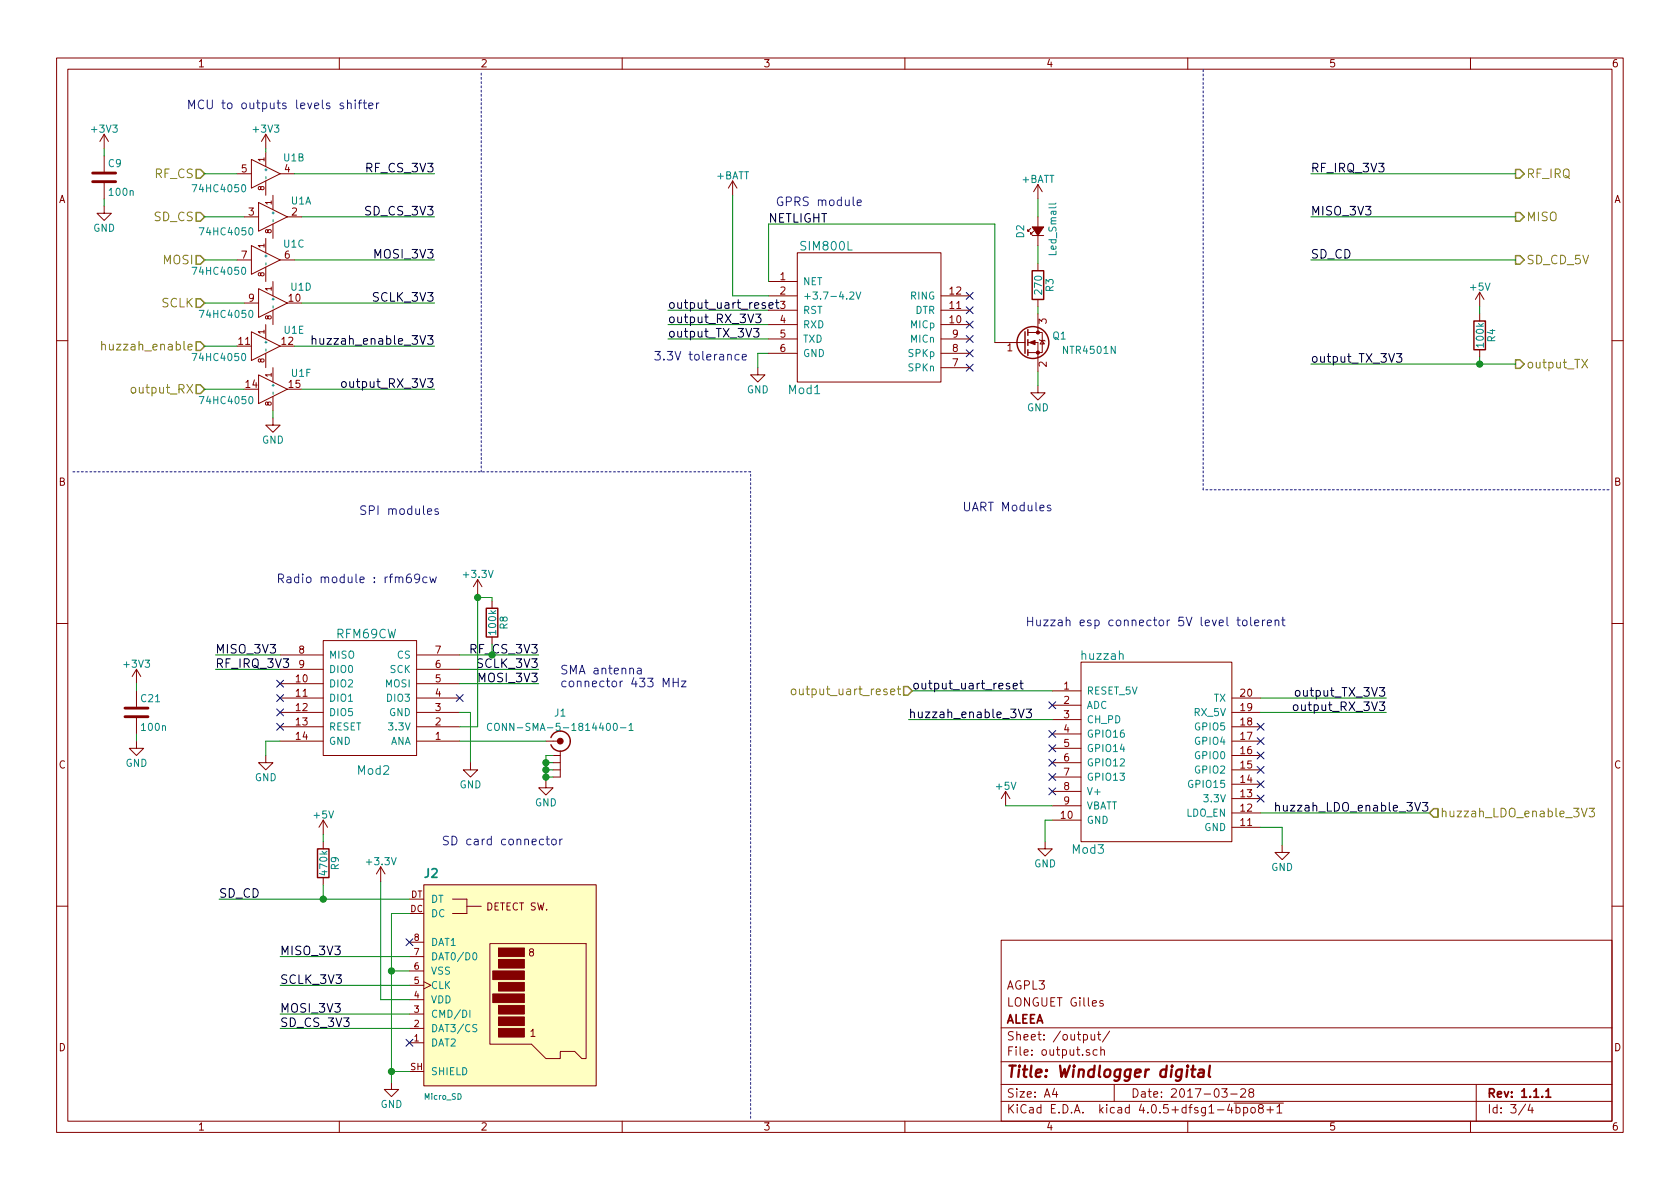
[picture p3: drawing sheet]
EESchema Schematic File Version 2
LIBS:digital
LIBS:ftdi
LIBS:power
LIBS:device
LIBS:transistors
LIBS:conn
LIBS:linear
LIBS:regul
LIBS:74xx
LIBS:cmos4000
LIBS:adc-dac
LIBS:memory
LIBS:xilinx
LIBS:microcontrollers
LIBS:dsp
LIBS:microchip
LIBS:analog_switches
LIBS:motorola
LIBS:texas
LIBS:intel
LIBS:audio
LIBS:interface
LIBS:digital-audio
LIBS:philips
LIBS:display
LIBS:cypress
LIBS:siliconi
LIBS:opto
LIBS:atmel
LIBS:contrib
LIBS:valves
LIBS:Hope_RFM
LIBS:Oscillators
LIBS:dc-dc
LIBS:lm2672
LIBS:digital-cache
EELAYER 25 0
EELAYER END
$Descr A4 11693 8268
encoding utf-8
Sheet 3 4
Title "Windlogger digital"
Date "2017-03-28"
Rev "1.1.1"
Comp "ALEEA"
Comment1 "LONGUET Gilles"
Comment2 "AGPL3"
Comment3 ""
Comment4 ""
$EndDescr
Text Notes 1925 4050 0    60   ~ 0
Radio module : rfm69cw
$Comp
L RFM69CW Mod2
U 1 1
P 2600 4950
F 0 "Mod2" H 2600 4550 60  0000 C CNN
F 1 "RFM69CW" H 2550 5500 60  0000 C CNN
F 2 "Hope_RFM:RFM69CW" H 2600 4950 60  0001 C CNN
F 3 "" H 2600 4950 60  0000 C CNN
	1    2600 4950
	1    0    0    -1  
$EndComp
Wire Wire Line
	1500 4550 1950 4550
Wire Wire Line
	1500 4650 1950 4650
$Comp
L GND #PWR018
U 1 1
P 1850 5250
F 0 "#PWR018" H 1850 5000 50  0001 C CNN
F 1 "GND" H 1850 5100 50  0000 C CNN
F 2 "" H 1850 5250 50  0000 C CNN
F 3 "" H 1850 5250 50  0000 C CNN
	1    1850 5250
	1    0    0    -1  
$EndComp
Wire Wire Line
	1850 5250 1850 5150
Wire Wire Line
	1850 5150 1950 5150
Text Label 1500 4550 0    60   ~ 0
MISO_3V3
Text Label 1500 4650 0    60   ~ 0
RF_IRQ_3V3
Wire Wire Line
	3200 4550 3750 4550
Wire Wire Line
	3750 4650 3200 4650
Wire Wire Line
	3750 4750 3200 4750
Text Label 3750 4550 2    60   ~ 0
RF_CS_3V3
Text Label 3750 4650 2    60   ~ 0
SCLK_3V3
Text Label 3750 4750 2    60   ~ 0
MOSI_3V3
NoConn ~ 1950 4750
NoConn ~ 1950 4850
NoConn ~ 1950 4950
NoConn ~ 1950 5050
NoConn ~ 3200 4850
Wire Wire Line
	3200 4950 3275 4950
Wire Wire Line
	3275 4950 3275 5300
$Comp
L GND #PWR019
U 1 1
P 3275 5300
F 0 "#PWR019" H 3275 5050 50  0001 C CNN
F 1 "GND" H 3275 5150 50  0000 C CNN
F 2 "" H 3275 5300 50  0000 C CNN
F 3 "" H 3275 5300 50  0000 C CNN
	1    3275 5300
	1    0    0    -1  
$EndComp
Wire Wire Line
	3325 5050 3200 5050
Wire Wire Line
	3325 4125 3325 5050
Text Notes 8950 4350 2    60   ~ 0
Huzzah esp connector 5V level tolerent
Text Notes 5400 1425 0    60   ~ 0
GPRS module
NoConn ~ 6750 2050
NoConn ~ 6750 2150
NoConn ~ 6750 2250
NoConn ~ 6750 2350
NoConn ~ 6750 2450
NoConn ~ 6750 2550
$Comp
L GND #PWR020
U 1 1
P 5275 2550
F 0 "#PWR020" H 5275 2300 50  0001 C CNN
F 1 "GND" H 5275 2400 50  0000 C CNN
F 2 "" H 5275 2550 50  0000 C CNN
F 3 "" H 5275 2550 50  0000 C CNN
	1    5275 2550
	1    0    0    -1  
$EndComp
Wire Wire Line
	5275 2550 5275 2450
Wire Wire Line
	5275 2450 5350 2450
Wire Wire Line
	5350 2350 4650 2350
Wire Wire Line
	5350 2250 4650 2250
Wire Wire Line
	5350 2150 4650 2150
$Comp
L SIM800L Mod1
U 1 1
P 6050 2200
F 0 "Mod1" H 5600 1700 60  0000 C CNN
F 1 "SIM800L" H 5750 2700 60  0000 C CNN
F 2 "digital:GPRS-SIM80L-smaller" H 6050 2200 60  0001 C CNN
F 3 "" H 6050 2200 60  0000 C CNN
	1    6050 2200
	1    0    0    -1  
$EndComp
Text Notes 3075 5875 0    60   ~ 0
SD card connector
Text Notes 4550 2500 0    60   ~ 0
3.3V tolerance
$Comp
L R R8
U 1 1
P 3425 4325
F 0 "R8" V 3505 4325 50  0000 C CNN
F 1 "100k" V 3425 4325 50  0000 C CNN
F 2 "Resistors_ThroughHole:Resistor_Horizontal_RM10mm" V 3355 4325 50  0001 C CNN
F 3 "" H 3425 4325 50  0000 C CNN
	1    3425 4325
	1    0    0    -1  
$EndComp
Wire Wire Line
	3425 4475 3425 4550
Connection ~ 3425 4550
Wire Wire Line
	3425 4175 3425 4150
Wire Wire Line
	3425 4150 3325 4150
Connection ~ 3325 4150
Text Notes 3900 4775 0    60   ~ 0
SMA antenna \nconnector 433 MHz
$Comp
L GND #PWR021
U 1 1
P 3800 5425
F 0 "#PWR021" H 3800 5175 50  0001 C CNN
F 1 "GND" H 3800 5275 50  0000 C CNN
F 2 "" H 3800 5425 50  0000 C CNN
F 3 "" H 3800 5425 50  0000 C CNN
	1    3800 5425
	1    0    0    -1  
$EndComp
$Comp
L R R3
U 1 1
P 7225 1975
F 0 "R3" V 7305 1975 50  0000 C CNN
F 1 "270" V 7225 1975 50  0000 C CNN
F 2 "Resistors_ThroughHole:Resistor_Horizontal_RM10mm" V 7155 1975 50  0001 C CNN
F 3 "" H 7225 1975 50  0000 C CNN
	1    7225 1975
	1    0    0    -1  
$EndComp
$Comp
L GND #PWR022
U 1 1
P 7225 2675
F 0 "#PWR022" H 7225 2425 50  0001 C CNN
F 1 "GND" H 7225 2525 50  0000 C CNN
F 2 "" H 7225 2675 50  0000 C CNN
F 3 "" H 7225 2675 50  0000 C CNN
	1    7225 2675
	1    0    0    -1  
$EndComp
Wire Wire Line
	7225 1375 7225 1500
Wire Wire Line
	7225 1700 7225 1825
Wire Wire Line
	7225 2125 7225 2175
Wire Wire Line
	7225 2575 7225 2675
Wire Wire Line
	6925 1550 6925 2375
Wire Wire Line
	6925 1550 5350 1550
Wire Wire Line
	5350 1550 5350 1950
Text Label 5350 1550 0    60   ~ 0
NETLIGHT
$Comp
L +BATT #PWR023
U 1 1
P 5100 1350
F 0 "#PWR023" H 5100 1200 50  0001 C CNN
F 1 "+BATT" H 5100 1490 50  0000 C CNN
F 2 "" H 5100 1350 50  0000 C CNN
F 3 "" H 5100 1350 50  0000 C CNN
	1    5100 1350
	1    0    0    -1  
$EndComp
$Comp
L huzzah Mod3
U 1 1
P 8075 5200
F 0 "Mod3" H 7575 4500 60  0000 C CNN
F 1 "huzzah" H 7675 5850 60  0000 C CNN
F 2 "digital:adafruit-huzzah" H 8075 5200 60  0001 C CNN
F 3 "" H 8075 5200 60  0000 C CNN
	1    8075 5200
	1    0    0    -1  
$EndComp
$Comp
L +5V #PWR024
U 1 1
P 7000 5600
F 0 "#PWR024" H 7000 5450 50  0001 C CNN
F 1 "+5V" H 7000 5740 50  0000 C CNN
F 2 "" H 7000 5600 50  0000 C CNN
F 3 "" H 7000 5600 50  0000 C CNN
	1    7000 5600
	1    0    0    -1  
$EndComp
Wire Wire Line
	7325 5600 7000 5600
$Comp
L GND #PWR025
U 1 1
P 7275 5850
F 0 "#PWR025" H 7275 5600 50  0001 C CNN
F 1 "GND" H 7275 5700 50  0000 C CNN
F 2 "" H 7275 5850 50  0000 C CNN
F 3 "" H 7275 5850 50  0000 C CNN
	1    7275 5850
	1    0    0    -1  
$EndComp
$Comp
L GND #PWR026
U 1 1
P 8925 5875
F 0 "#PWR026" H 8925 5625 50  0001 C CNN
F 1 "GND" H 8925 5725 50  0000 C CNN
F 2 "" H 8925 5875 50  0000 C CNN
F 3 "" H 8925 5875 50  0000 C CNN
	1    8925 5875
	1    0    0    -1  
$EndComp
Wire Wire Line
	8925 5875 8925 5750
Wire Wire Line
	8925 5750 8775 5750
Wire Wire Line
	7325 5700 7275 5700
Wire Wire Line
	7275 5700 7275 5850
Wire Wire Line
	9650 4850 8775 4850
Wire Wire Line
	9650 4950 8775 4950
Wire Wire Line
	6350 4800 7325 4800
Text Label 6350 4800 0    60   ~ 0
output_uart_reset
Wire Wire Line
	6325 5000 7325 5000
Text Label 6325 5000 0    60   ~ 0
huzzah_enable_3V3
Text Label 9950 5650 2    60   ~ 0
huzzah_LDO_enable_3V3
Wire Wire Line
	8775 5650 9950 5650
NoConn ~ 7325 5500
NoConn ~ 8775 5050
NoConn ~ 8775 5150
NoConn ~ 8775 5250
NoConn ~ 8775 5350
NoConn ~ 8775 5550
NoConn ~ 8775 5450
NoConn ~ 7325 5400
NoConn ~ 7325 5300
NoConn ~ 7325 5200
NoConn ~ 7325 5100
NoConn ~ 7325 4900
$Comp
L Micro_SD J2
U 1 1
P 3550 6900
F 0 "J2" H 2950 7700 60  0000 L BNB
F 1 "Micro_SD" H 2950 6200 40  0000 L TNN
F 2 "digital:HIROSE-MICROSD-DM3AT-SF" H 2950 6000 40  0001 L CNN
F 3 "" V 3510 6840 60  0001 C CNN
F 4 "-" H 2950 7800 40  0001 L BNN "Part"
F 5 "Connector" H 2950 7900 40  0001 L BNN "Family"
	1    3550 6900
	1    0    0    -1  
$EndComp
Wire Wire Line
	1525 6250 2850 6250
$Comp
L R R9
U 1 1
P 2250 6000
F 0 "R9" V 2330 6000 50  0000 C CNN
F 1 "470k" V 2250 6000 50  0000 C CNN
F 2 "Resistors_ThroughHole:Resistor_Horizontal_RM10mm" V 2180 6000 50  0001 C CNN
F 3 "" H 2250 6000 50  0000 C CNN
	1    2250 6000
	1    0    0    -1  
$EndComp
$Comp
L +5V #PWR027
U 1 1
P 2250 5800
F 0 "#PWR027" H 2250 5650 50  0001 C CNN
F 1 "+5V" H 2250 5940 50  0000 C CNN
F 2 "" H 2250 5800 50  0000 C CNN
F 3 "" H 2250 5800 50  0000 C CNN
	1    2250 5800
	1    0    0    -1  
$EndComp
Wire Wire Line
	2850 6650 1950 6650
Text Label 1950 6650 0    60   ~ 0
MISO_3V3
Text Label 1950 7050 0    60   ~ 0
MOSI_3V3
Wire Wire Line
	2850 7050 1950 7050
Wire Wire Line
	2850 6850 1950 6850
Text Label 1950 6850 0    60   ~ 0
SCLK_3V3
Text Label 1950 7150 0    60   ~ 0
SD_CS_3V3
Wire Wire Line
	2850 7150 1950 7150
$Comp
L GND #PWR028
U 1 1
P 2725 7525
F 0 "#PWR028" H 2725 7275 50  0001 C CNN
F 1 "GND" H 2725 7375 50  0000 C CNN
F 2 "" H 2725 7525 50  0000 C CNN
F 3 "" H 2725 7525 50  0000 C CNN
	1    2725 7525
	1    0    0    -1  
$EndComp
Wire Wire Line
	2725 7450 2850 7450
Wire Wire Line
	2725 6350 2725 7525
NoConn ~ 2850 6550
NoConn ~ 2850 7250
Wire Wire Line
	2725 6350 2850 6350
Connection ~ 2725 7450
Wire Wire Line
	2650 6125 2650 6950
Wire Wire Line
	2650 6950 2850 6950
Wire Wire Line
	2725 6750 2850 6750
Connection ~ 2725 6750
Wire Wire Line
	2250 6250 2250 6150
Connection ~ 2250 6250
Wire Wire Line
	2250 5850 2250 5800
Wire Wire Line
	5350 2050 5100 2050
Wire Wire Line
	5100 2050 5100 1350
Text HLabel 9950 5650 2    60   Input ~ 0
huzzah_LDO_enable_3V3
Text HLabel 1425 2700 0    60   Input ~ 0
output_RX
Text HLabel 10550 2525 2    60   Output ~ 0
output_TX
Text HLabel 6350 4800 0    60   Input ~ 0
output_uart_reset
Text HLabel 1425 2400 0    60   Input ~ 0
huzzah_enable
Text HLabel 10550 1800 2    60   Output ~ 0
SD_CD_5V
Text HLabel 10550 1500 2    60   Output ~ 0
MISO
Text HLabel 1425 2100 0    60   Input ~ 0
SCLK
Text HLabel 1425 1800 0    60   Input ~ 0
MOSI
Text HLabel 1425 1500 0    60   Input ~ 0
SD_CS
Text HLabel 10550 1200 2    60   Output ~ 0
RF_IRQ
Text HLabel 1425 1200 0    60   Input ~ 0
RF_CS
$Comp
L CONN-SMA-5-1814400-1 J1
U 1 1
P 3900 5150
F 0 "J1" H 3900 5350 50  0000 C CNN
F 1 "CONN-SMA-5-1814400-1" H 3900 5250 50  0000 C CNN
F 2 "digital:conn-SMA_TE-5-1814400-1" H 3900 5150 50  0001 C CNN
F 3 "" H 3900 5150 50  0000 C CNN
	1    3900 5150
	-1   0    0    -1  
$EndComp
Wire Wire Line
	3200 5150 3800 5150
Wire Wire Line
	3800 5250 3800 5425
Wire Wire Line
	3800 5250 3850 5250
Wire Wire Line
	3850 5300 3800 5300
Connection ~ 3800 5300
Wire Wire Line
	3800 5350 3850 5350
Connection ~ 3800 5350
Wire Wire Line
	3850 5400 3800 5400
Connection ~ 3800 5400
$Comp
L Q_NMOS_GSD Q1
U 1 1
P 7125 2375
F 0 "Q1" H 7425 2425 50  0000 R CNN
F 1 "NTR4501N" H 7775 2325 50  0000 R CNN
F 2 "TO_SOT_Packages_SMD:SOT-23_Handsoldering" H 7325 2475 50  0001 C CNN
F 3 "" H 7125 2375 50  0000 C CNN
	1    7125 2375
	1    0    0    -1  
$EndComp
$Comp
L +3.3V #PWR029
U 1 1
P 3325 4125
F 0 "#PWR029" H 3325 3975 50  0001 C CNN
F 1 "+3.3V" H 3325 4265 50  0000 C CNN
F 2 "" H 3325 4125 50  0000 C CNN
F 3 "" H 3325 4125 50  0000 C CNN
	1    3325 4125
	1    0    0    -1  
$EndComp
$Comp
L +3.3V #PWR030
U 1 1
P 2650 6125
F 0 "#PWR030" H 2650 5975 50  0001 C CNN
F 1 "+3.3V" H 2650 6265 50  0000 C CNN
F 2 "" H 2650 6125 50  0000 C CNN
F 3 "" H 2650 6125 50  0000 C CNN
	1    2650 6125
	1    0    0    -1  
$EndComp
$Comp
L Led_Small D2
U 1 1
P 7225 1600
F 0 "D2" H 7175 1725 50  0000 L CNN
F 1 "Led_Small" H 7050 1500 50  0000 L CNN
F 2 "LEDs:LED-3MM" V 7225 1600 50  0001 C CNN
F 3 "" V 7225 1600 50  0000 C CNN
	1    7225 1600
	0    -1   -1   0   
$EndComp
Text Label 4650 2350 0    60   ~ 0
output_TX_3V3
Text Label 4650 2150 0    60   ~ 0
output_uart_reset
$Comp
L 74HC4050 U1
U 2 1
P 1850 1200
F 0 "U1" H 2045 1315 50  0000 C CNN
F 1 "74HC4050" H 1525 1100 50  0000 C CNN
F 2 "Housings_SOIC:SOIC-16_3.9x9.9mm_Pitch1.27mm" H 1850 1200 60  0001 C CNN
F 3 "" H 1850 1200 60  0000 C CNN
	2    1850 1200
	1    0    0    -1  
$EndComp
Wire Wire Line
	1425 1200 1650 1200
Wire Wire Line
	2050 1200 3025 1200
Text Label 3025 1200 2    60   ~ 0
RF_CS_3V3
Wire Wire Line
	1700 1500 1425 1500
Wire Wire Line
	2100 1500 3025 1500
Text Label 3025 1500 2    60   ~ 0
SD_CS_3V3
$Comp
L 74HC4050 U1
U 4 1
P 1900 2100
F 0 "U1" H 2095 2215 50  0000 C CNN
F 1 "74HC4050" H 1575 2025 50  0000 C CNN
F 2 "Housings_SOIC:SOIC-16_3.9x9.9mm_Pitch1.27mm" H 1900 2100 60  0001 C CNN
F 3 "" H 1900 2100 60  0000 C CNN
	4    1900 2100
	1    0    0    -1  
$EndComp
Wire Wire Line
	1650 1800 1425 1800
Wire Wire Line
	1700 2100 1425 2100
Wire Wire Line
	2050 1800 3025 1800
Wire Wire Line
	3025 2100 2100 2100
Text Label 9125 1500 0    60   ~ 0
MISO_3V3
Text Label 3025 2100 2    60   ~ 0
SCLK_3V3
$Comp
L 74HC4050 U1
U 5 1
P 1850 2400
F 0 "U1" H 2045 2515 50  0000 C CNN
F 1 "74HC4050" H 1525 2325 50  0000 C CNN
F 2 "Housings_SOIC:SOIC-16_3.9x9.9mm_Pitch1.27mm" H 1850 2400 60  0001 C CNN
F 3 "" H 1850 2400 60  0000 C CNN
	5    1850 2400
	1    0    0    -1  
$EndComp
$Comp
L 74HC4050 U1
U 6 1
P 1900 2700
F 0 "U1" H 2095 2815 50  0000 C CNN
F 1 "74HC4050" H 1575 2625 50  0000 C CNN
F 2 "Housings_SOIC:SOIC-16_3.9x9.9mm_Pitch1.27mm" H 1900 2700 60  0001 C CNN
F 3 "" H 1900 2700 60  0000 C CNN
	6    1900 2700
	1    0    0    -1  
$EndComp
Wire Wire Line
	1425 2400 1650 2400
Wire Wire Line
	1425 2700 1700 2700
Wire Wire Line
	2050 2400 3025 2400
Wire Wire Line
	3025 2700 2100 2700
Text Label 3025 2400 2    60   ~ 0
huzzah_enable_3V3
Text Label 3025 2700 2    60   ~ 0
output_RX_3V3
Text Label 9650 4950 2    60   ~ 0
output_RX_3V3
Text Label 4650 2250 0    60   ~ 0
output_RX_3V3
$Comp
L +3V3 #PWR031
U 1 1
P 1850 1025
F 0 "#PWR031" H 1850 875 50  0001 C CNN
F 1 "+3V3" H 1850 1165 50  0000 C CNN
F 2 "" H 1850 1025 50  0000 C CNN
F 3 "" H 1850 1025 50  0000 C CNN
	1    1850 1025
	1    0    0    -1  
$EndComp
$Comp
L GND #PWR032
U 1 1
P 1900 2900
F 0 "#PWR032" H 1900 2650 50  0001 C CNN
F 1 "GND" H 1900 2750 50  0000 C CNN
F 2 "" H 1900 2900 50  0000 C CNN
F 3 "" H 1900 2900 50  0000 C CNN
	1    1900 2900
	1    0    0    -1  
$EndComp
Wire Wire Line
	1900 2850 1900 2900
Wire Wire Line
	1850 1025 1850 1050
Wire Wire Line
	9125 1500 10550 1500
Wire Wire Line
	9125 1200 10550 1200
Wire Wire Line
	9125 1800 10550 1800
Wire Wire Line
	9125 2525 10550 2525
Text Label 9125 1200 0    60   ~ 0
RF_IRQ_3V3
Text Label 9125 1800 0    60   ~ 0
SD_CD
Text Label 9125 2525 0    60   ~ 0
output_TX_3V3
Text Label 9650 4850 2    60   ~ 0
output_TX_3V3
Text Label 3025 1800 2    60   ~ 0
MOSI_3V3
Text Label 1525 6250 0    60   ~ 0
SD_CD
$Comp
L 74HC4050 U1
U 1 1
P 1900 1500
F 0 "U1" H 2095 1615 50  0000 C CNN
F 1 "74HC4050" H 1575 1400 50  0000 C CNN
F 2 "Housings_SOIC:SOIC-16_3.9x9.9mm_Pitch1.27mm" H 1900 1500 60  0001 C CNN
F 3 "" H 1900 1500 60  0000 C CNN
	1    1900 1500
	1    0    0    -1  
$EndComp
$Comp
L 74HC4050 U1
U 3 1
P 1850 1800
F 0 "U1" H 2045 1915 50  0000 C CNN
F 1 "74HC4050" H 1525 1725 50  0000 C CNN
F 2 "Housings_SOIC:SOIC-16_3.9x9.9mm_Pitch1.27mm" H 1850 1800 60  0001 C CNN
F 3 "" H 1850 1800 60  0000 C CNN
	3    1850 1800
	1    0    0    -1  
$EndComp
Text Notes 1300 750  0    60   ~ 0
MCU to outputs levels shifter
Wire Notes Line
	5225 7775 5225 3275
Wire Notes Line
	5225 3275 500  3275
Wire Notes Line
	3350 500  3350 3275
Wire Notes Line
	11200 3400 8375 3400
Wire Notes Line
	8375 3400 8375 475 
Text Notes 6700 3550 0    60   ~ 0
UART Modules\n
Text Notes 2500 3575 0    60   ~ 0
SPI modules
$Comp
L C C9
U 1 1
P 725 1225
F 0 "C9" H 750 1325 50  0000 L CNN
F 1 "100n" H 750 1125 50  0000 L CNN
F 2 "Capacitors_ThroughHole:C_Rect_L7_W2.5_P5" H 763 1075 50  0001 C CNN
F 3 "" H 725 1225 50  0000 C CNN
	1    725  1225
	1    0    0    -1  
$EndComp
$Comp
L +3V3 #PWR033
U 1 1
P 725 1025
F 0 "#PWR033" H 725 875 50  0001 C CNN
F 1 "+3V3" H 725 1165 50  0000 C CNN
F 2 "" H 725 1025 50  0000 C CNN
F 3 "" H 725 1025 50  0000 C CNN
	1    725  1025
	1    0    0    -1  
$EndComp
$Comp
L GND #PWR034
U 1 1
P 725 1425
F 0 "#PWR034" H 725 1175 50  0001 C CNN
F 1 "GND" H 725 1275 50  0000 C CNN
F 2 "" H 725 1425 50  0000 C CNN
F 3 "" H 725 1425 50  0000 C CNN
	1    725  1425
	1    0    0    -1  
$EndComp
Wire Wire Line
	725  1425 725  1375
Wire Wire Line
	725  1075 725  1025
$Comp
L C C21
U 1 1
P 950 4950
F 0 "C21" H 975 5050 50  0000 L CNN
F 1 "100n" H 975 4850 50  0000 L CNN
F 2 "Capacitors_ThroughHole:C_Rect_L7_W2.5_P5" H 988 4800 50  0001 C CNN
F 3 "" H 950 4950 50  0000 C CNN
	1    950  4950
	1    0    0    -1  
$EndComp
$Comp
L +3V3 #PWR035
U 1 1
P 950 4750
F 0 "#PWR035" H 950 4600 50  0001 C CNN
F 1 "+3V3" H 950 4890 50  0000 C CNN
F 2 "" H 950 4750 50  0000 C CNN
F 3 "" H 950 4750 50  0000 C CNN
	1    950  4750
	1    0    0    -1  
$EndComp
$Comp
L GND #PWR036
U 1 1
P 950 5150
F 0 "#PWR036" H 950 4900 50  0001 C CNN
F 1 "GND" H 950 5000 50  0000 C CNN
F 2 "" H 950 5150 50  0000 C CNN
F 3 "" H 950 5150 50  0000 C CNN
	1    950  5150
	1    0    0    -1  
$EndComp
Wire Wire Line
	950  5150 950  5100
Wire Wire Line
	950  4800 950  4750
$Comp
L +BATT #PWR037
U 1 1
P 7225 1375
F 0 "#PWR037" H 7225 1225 50  0001 C CNN
F 1 "+BATT" H 7225 1515 50  0000 C CNN
F 2 "" H 7225 1375 50  0000 C CNN
F 3 "" H 7225 1375 50  0000 C CNN
	1    7225 1375
	1    0    0    -1  
$EndComp
$Comp
L R R4
U 1 1
P 10300 2325
F 0 "R4" V 10380 2325 50  0000 C CNN
F 1 "100k" V 10300 2325 50  0000 C CNN
F 2 "Resistors_ThroughHole:Resistor_Horizontal_RM10mm" V 10230 2325 50  0001 C CNN
F 3 "" H 10300 2325 50  0000 C CNN
	1    10300 2325
	1    0    0    -1  
$EndComp
Wire Wire Line
	10300 2475 10300 2525
Connection ~ 10300 2525
$Comp
L +5V #PWR038
U 1 1
P 10300 2125
F 0 "#PWR038" H 10300 1975 50  0001 C CNN
F 1 "+5V" H 10300 2265 50  0000 C CNN
F 2 "" H 10300 2125 50  0000 C CNN
F 3 "" H 10300 2125 50  0000 C CNN
	1    10300 2125
	1    0    0    -1  
$EndComp
Wire Wire Line
	10300 2125 10300 2175
$EndSCHEMATC
